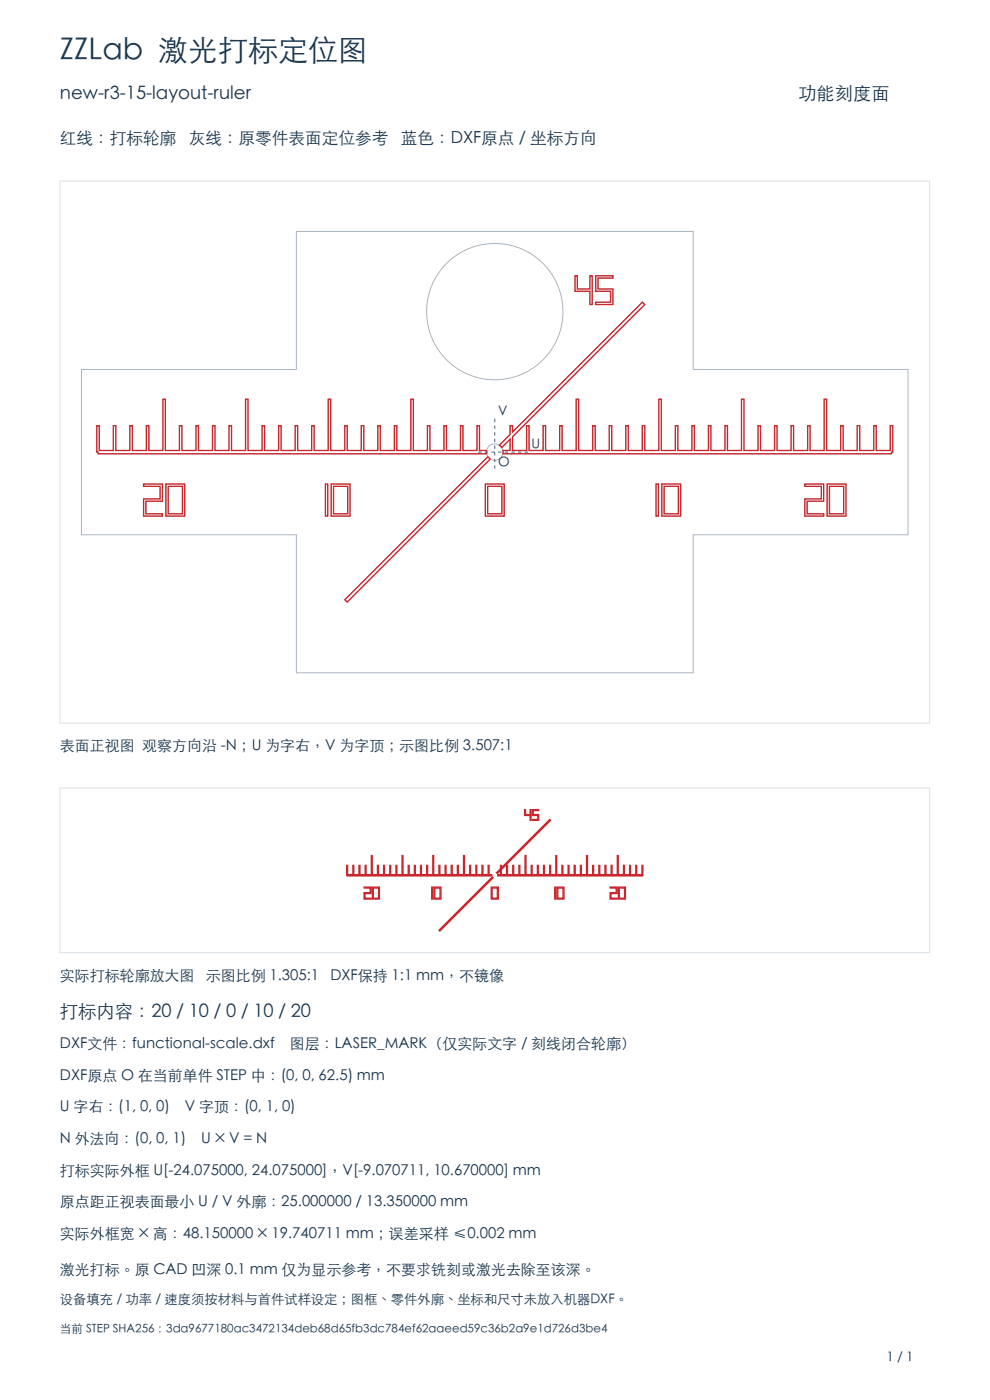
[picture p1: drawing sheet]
<svg xmlns="http://www.w3.org/2000/svg" width="210mm" height="297mm" viewBox="0 0 210 297" stroke-linecap="round" stroke-linejoin="round" font-family="sans-serif">
<path d="M12.7 38.4h184.5v115h-184.5zM12.7 167.2h184.5v34.9h-184.5z" fill="none" stroke="#d9e1e8" stroke-width=".21"/>
<g fill="none" stroke="#aab6c0" stroke-width=".21">
<path d="M122 58.5h.5v2.8h2.6v-2.8h.5v6.1h-.5v-2.8h-3.1zM126.4 58.5h3.6v.5h-3.1v2.3h3.1v3.3h-3.6v-.5h3.1v-2.3h-3.1zM17.3 78.4h45.6v-29.3h84.1v29.3h45.6v35h-45.6v29.3h-84.1v-29.3h-45.6zM20.5 90.3h.6v5.3h2.9v-5.3h.6v5.3h2.9v-5.3h.6v5.3h2.9v-5.3h.6v5.3h3v-10.9h.5v10.9h3v-5.3h.5v5.3h3v-5.3h.5v5.3h3v-5.3h.5v5.3h3v-5.3h.5v5.3h3v-10.9h.5v10.9h3v-5.3h.5v5.3h3v-5.3h.5v5.3h3v-5.3h.5v5.3h3v-5.3h.5v5.3h3v-10.9h.5v10.9h3v-5.3h.6v5.3h2.9v-5.3h.6v5.3h2.9v-5.3h.6v5.3h2.9v-5.3h.6v5.3h3v-10.9h.5v10.9h3v-5.3h.5v5.3h3v-5.3h.5v5.3h3v-5.3h.5v5.3h3v-5.3h.5v5.3h1.5a1.75 1.75 0 0 1 2.7-1.1l2.3-2.3v-1.9h.5v1.4l27.6-27.6 .5 .5-28.1 28v3h3v-5.3h.5v5.3h3v-5.3h.5v5.3h3v-5.3h.5v5.3h3v-10.9h.5v10.9h3v-5.3h.6v5.3h2.9v-5.3h.6v5.3h2.9v-5.3h.6v5.3h2.9v-5.3h.6v5.3h3v-10.9h.5v10.9h3v-5.3h.5v5.3h3v-5.3h.5v5.3h3v-5.3h.5v5.3h3v-5.3h.5v5.3h3v-10.9h.5v10.9h3v-5.3h.5v5.3h3v-5.3h.5v5.3h3v-5.3h.5v5.3h3v-5.3h.5v5.3h3v-10.9h.5v10.9h3v-5.3h.6v5.3h2.9v-5.3h.6v5.3h2.9v-5.3h.6v5.3h2.9v-5.3h.6v5.6h-.3v.4h-82.4a1.75 1.75 0 0 1-2.7 1.1l-30.4 30.3-.5-.5 30.4-30.3-.3-.6h-82.4v-.4h-.3zM108.2 93.2v2.4h-1.5l-.3-.7zM30.5 102.7h4v3.6h-3.6v2.7h3.6v.5h-4v-3.7h3.5v-2.6h-3.5zM35.2 102.7h4v6.8h-4zM35.7 103.2h3v5.8h-3zM69 102.7h.5v6.8h-.5zM70.3 102.7h4v6.8h-4zM70.7 103.2h3.1v5.8h-3.1zM103 102.7h4v6.8h-4z"/>
<path d="M103.4 103.2h3.1v5.8h-3.1zM139.2 102.7h.4v6.8h-.4zM140.4 102.7h4v6.8h-4zM140.9 103.2h3v5.8h-3zM170.7 102.7h4v3.6h-3.5v2.7h3.5v.5h-4v-3.7h3.5v-2.6h-3.5zM175.5 102.7h3.9v6.8h-3.9zM175.9 103.2h3.1v5.8h-3.1z"/>
<circle cx="105" cy="66.1" r="14.5"/>
</g>
<g fill="none" stroke="#cc262b" stroke-width=".28">
<path d="M122 58.5h.5v2.8h2.6v-2.8h.5v6.1h-.5v-2.8h-3.1zM126.4 58.5h3.6v.5h-3.1v2.3h3.1v3.3h-3.6v-.5h3.1v-2.3h-3.1zM20.5 90.3h.6v5.3h2.9v-5.3h.6v5.3h2.9v-5.3h.6v5.3h2.9v-5.3h.6v5.3h3v-10.9h.5v10.9h3v-5.3h.5v5.3h3v-5.3h.5v5.3h3v-5.3h.5v5.3h3v-5.3h.5v5.3h3v-10.9h.5v10.9h3v-5.3h.5v5.3h3v-5.3h.5v5.3h3v-5.3h.5v5.3h3v-5.3h.5v5.3h3v-10.9h.5v10.9h3v-5.3h.6v5.3h2.9v-5.3h.6v5.3h2.9v-5.3h.6v5.3h2.9v-5.3h.6v5.3h3v-10.9h.5v10.9h3v-5.3h.5v5.3h3v-5.3h.5v5.3h3v-5.3h.5v5.3h3v-5.3h.5v5.3h1.5v.7h-82.4v-.4h-.3zM108.2 90.3h.5v1.4l27.6-27.6 .5 .5-28.1 28v3h3v-5.3h.5v5.3h3v-5.3h.5v5.3h3v-5.3h.5v5.3h3v-10.9h.5v10.9h3v-5.3h.6v5.3h2.9v-5.3h.6v5.3h2.9v-5.3h.6v5.3h2.9v-5.3h.6v5.3h3v-10.9h.5v10.9h3v-5.3h.5v5.3h3v-5.3h.5v5.3h3v-5.3h.5v5.3h3v-5.3h.5v5.3h3v-10.9h.5v10.9h3v-5.3h.5v5.3h3v-5.3h.5v5.3h3v-5.3h.5v5.3h3v-5.3h.5v5.3h3v-10.9h.5v10.9h3v-5.3h.6v5.3h2.9v-5.3h.6v5.3h2.9v-5.3h.6v5.3h2.9v-5.3h.6v5.6h-.3v.4h-82.4v-.7h1.5v-2.4l-1.8 1.7-.5-.4 2.3-2.3zM30.5 102.7h4v3.6h-3.6v2.7h3.6v.5h-4v-3.7h3.5v-2.6h-3.5zM35.2 102.7h4v6.8h-4zM35.7 103.2h3v5.8h-3zM69 102.7h.5v6.8h-.5zM70.3 102.7h4v6.8h-4zM70.7 103.2h3.1v5.8h-3.1zM103 102.7h4v6.8h-4zM103.4 103.2h3.1v5.8h-3.1z"/>
<path d="M139.2 102.7h.4v6.8h-.4zM140.4 102.7h4v6.8h-4zM140.9 103.2h3v5.8h-3zM170.7 102.7h4v3.6h-3.5v2.7h3.5v.5h-4v-3.7h3.5v-2.6h-3.5zM175.5 102.7h3.9v6.8h-3.9zM175.9 103.2h3.1v5.8h-3.1zM73.1 127.2l30.4-30.3 .5 .5-30.4 30.3zM111.3 171.8h.2v1h1v-1h.1v2.2h-.1v-1h-1.2zM112.9 171.8h1.4v.1h-1.2v.9h1.2v1.2h-1.4v-.1h1.2v-.9h-1.2zM73.5 183.6h.2v2h1.1v-2h.2v2h1.2v-2h.1v2h1.2v-2h.2v2h1.1v-4.1h.2v4.1h1.1v-2h.2v2h1.1v-2h.2v2h1.1v-2h.2v2h1.1v-2h.2v2h1.1v-4.1h.2v4.1h1.1v-2h.2v2h1.1v-2h.2v2h1.1v-2h.2v2h1.1v-2h.2v2h1.1v-4.1h.2v4.1h1.1v-2h.2v2h1.1v-2h.2v2h1.1v-2h.2v2h1.1v-2h.2v2h1.1v-4.1h.2v4.1h1.1v-2h.2v2h1.1v-2h.2v2h1.1v-2h.2v2h1.1v-2h.2v2h.6v.2h-30.7zM77.2 188.2h1.5v1.4h-1.3v.9h1.3v.2h-1.5v-1.3h1.3v-1h-1.3zM79 188.2h1.5v2.5h-1.5z"/>
<path d="M79.2 188.4h1.1v2.1h-1.1zM91.6 188.2h.2v2.5h-.2zM92 188.2h1.5v2.5h-1.5zM92.2 188.4h1.1v2.1h-1.1zM93.1 197.3l11.3-11.3 .2 .2-11.3 11.3zM104.2 188.2h1.5v2.5h-1.5zM104.4 188.4h1.1v2.1h-1.1zM106.2 183.6h.2v.5l10.2-10.2 .2 .1-10.4 10.5v1.1h1.1v-2h.2v2h1.1v-2h.2v2h1.1v-2h.2v2h1.1v-4.1h.2v4.1h1.1v-2h.2v2h1.1v-2h.2v2h1.1v-2h.2v2h1.1v-2h.2v2h1.1v-4.1h.2v4.1h1.1v-2h.2v2h1.1v-2h.2v2h1.1v-2h.2v2h1.1v-2h.2v2h1.1v-4.1h.2v4.1h1.1v-2h.2v2h1.1v-2h.2v2h1.1v-2h.2v2h1.1v-2h.2v2h1.1v-4.1h.2v4.1h1.1v-2h.2v2h1.2v-2h.1v2h1.2v-2h.2v2h1.1v-2h.2v2.1l-.1 .1h-30.7v-.2h.6v-.9l-.7 .6-.2-.2 .9-.8zM117.7 188.2h.2v2.5h-.2zM118.1 188.2h1.5v2.5h-1.5zM118.3 188.4h1.1v2.1h-1.1zM129.4 188.2h1.5v1.4h-1.3v.9h1.3v.2h-1.5v-1.3h1.3v-1h-1.3z"/>
<path d="M131.2 188.2h1.5v2.5h-1.5zM131.4 188.4h1.1v2.1h-1.1z"/>
</g>
<path d="M101.4 95.9h11.3M105 99.4v-11.2" fill="none" stroke="#1665ae" stroke-width=".21" stroke-dasharray=".7 .7" stroke-linecap="butt"/>
<text font-size="6.3" fill="#18334c" x="12.7" y="13">ZZLab 激光打标定位图</text>
<g font-size="3.9" fill="#18334c">
<text x="12.7" y="21.1">new-r3-15-layout-ruler</text>
<text x="169.3" y="21.1">功能刻度面</text>
<text x="12.7" y="215.9">打标内容：20 / 10 / 0 / 10 / 20</text>
</g>
<g font-size="3.5" fill="#18334c">
<text x="12.7" y="30.7">红线：打标轮廓</text>
<text x="40" y="30.7">灰线：原零件表面定位参考</text>
<text x="85" y="30.7">蓝色：DXF原点 / 坐标方向</text>
</g>
<g font-size="3.2" fill="#18334c">
<text x="12.7" y="159.4">表面正视图 观察方向沿 -N；U 为字右，V 为字顶；示图比例 3.507:1</text>
<text x="12.7" y="208.1">实际打标轮廓放大图</text>
<text x="43.7" y="208.1">示图比例 1.305:1</text>
<text x="70.1" y="208.1">DXF保持 1:1 mm，不镜像</text>
<text x="12.7" y="222.6">DXF文件：functional-scale.dxf</text>
<text x="61.5" y="222.6">图层：LASER_MARK（仅实际文字 / 刻线闭合轮廓）</text>
<text x="12.7" y="229.3">DXF原点 O 在当前单件 STEP 中：(0, 0, 62.5) mm</text>
<text x="12.7" y="236">U 字右：(1, 0, 0)</text>
<text x="39.2" y="236">V 字顶：(0, 1, 0)</text>
<text x="12.7" y="242.7">N 外法向：(0, 0, 1)</text>
<text x="42.7" y="242.7">U × V = N</text>
<text x="12.7" y="249.4">打标实际外框 U[-24.075000, 24.075000]，V[-9.070711, 10.670000] mm</text>
<text x="12.7" y="256.1">原点距正视表面最小 U / V 外廓：25.000000 / 13.350000 mm</text>
<text x="12.7" y="262.8">实际外框宽 × 高：48.150000 × 19.740711 mm；误差采样 ≤0.002 mm</text>
<text x="12.7" y="270.5">激光打标。原 CAD 凹深 0.1 mm 仅为显示参考，不要求铣刻或激光去除至该深。</text>
</g>
<g font-size="2.8" fill="#18334c">
<text x="105.7" y="88.2">V</text>
<text x="112.7" y="95.2">U</text>
<text x="105.7" y="99.1">O</text>
<text x="12.7" y="276.5">设备填充 / 功率 / 速度须按材料与首件试样设定；图框、零件外廓、坐标和尺寸未放入机器DXF。</text>
<text x="188" y="288.9">1 / 1</text>
</g>
<text font-size="2.5" fill="#18334c" x="12.7" y="282.9">当前 STEP SHA256：3da9677180ac3472134deb68d65fb3dc784ef62aaeed59c36b2a9e1d726d3be4</text>
</svg>
